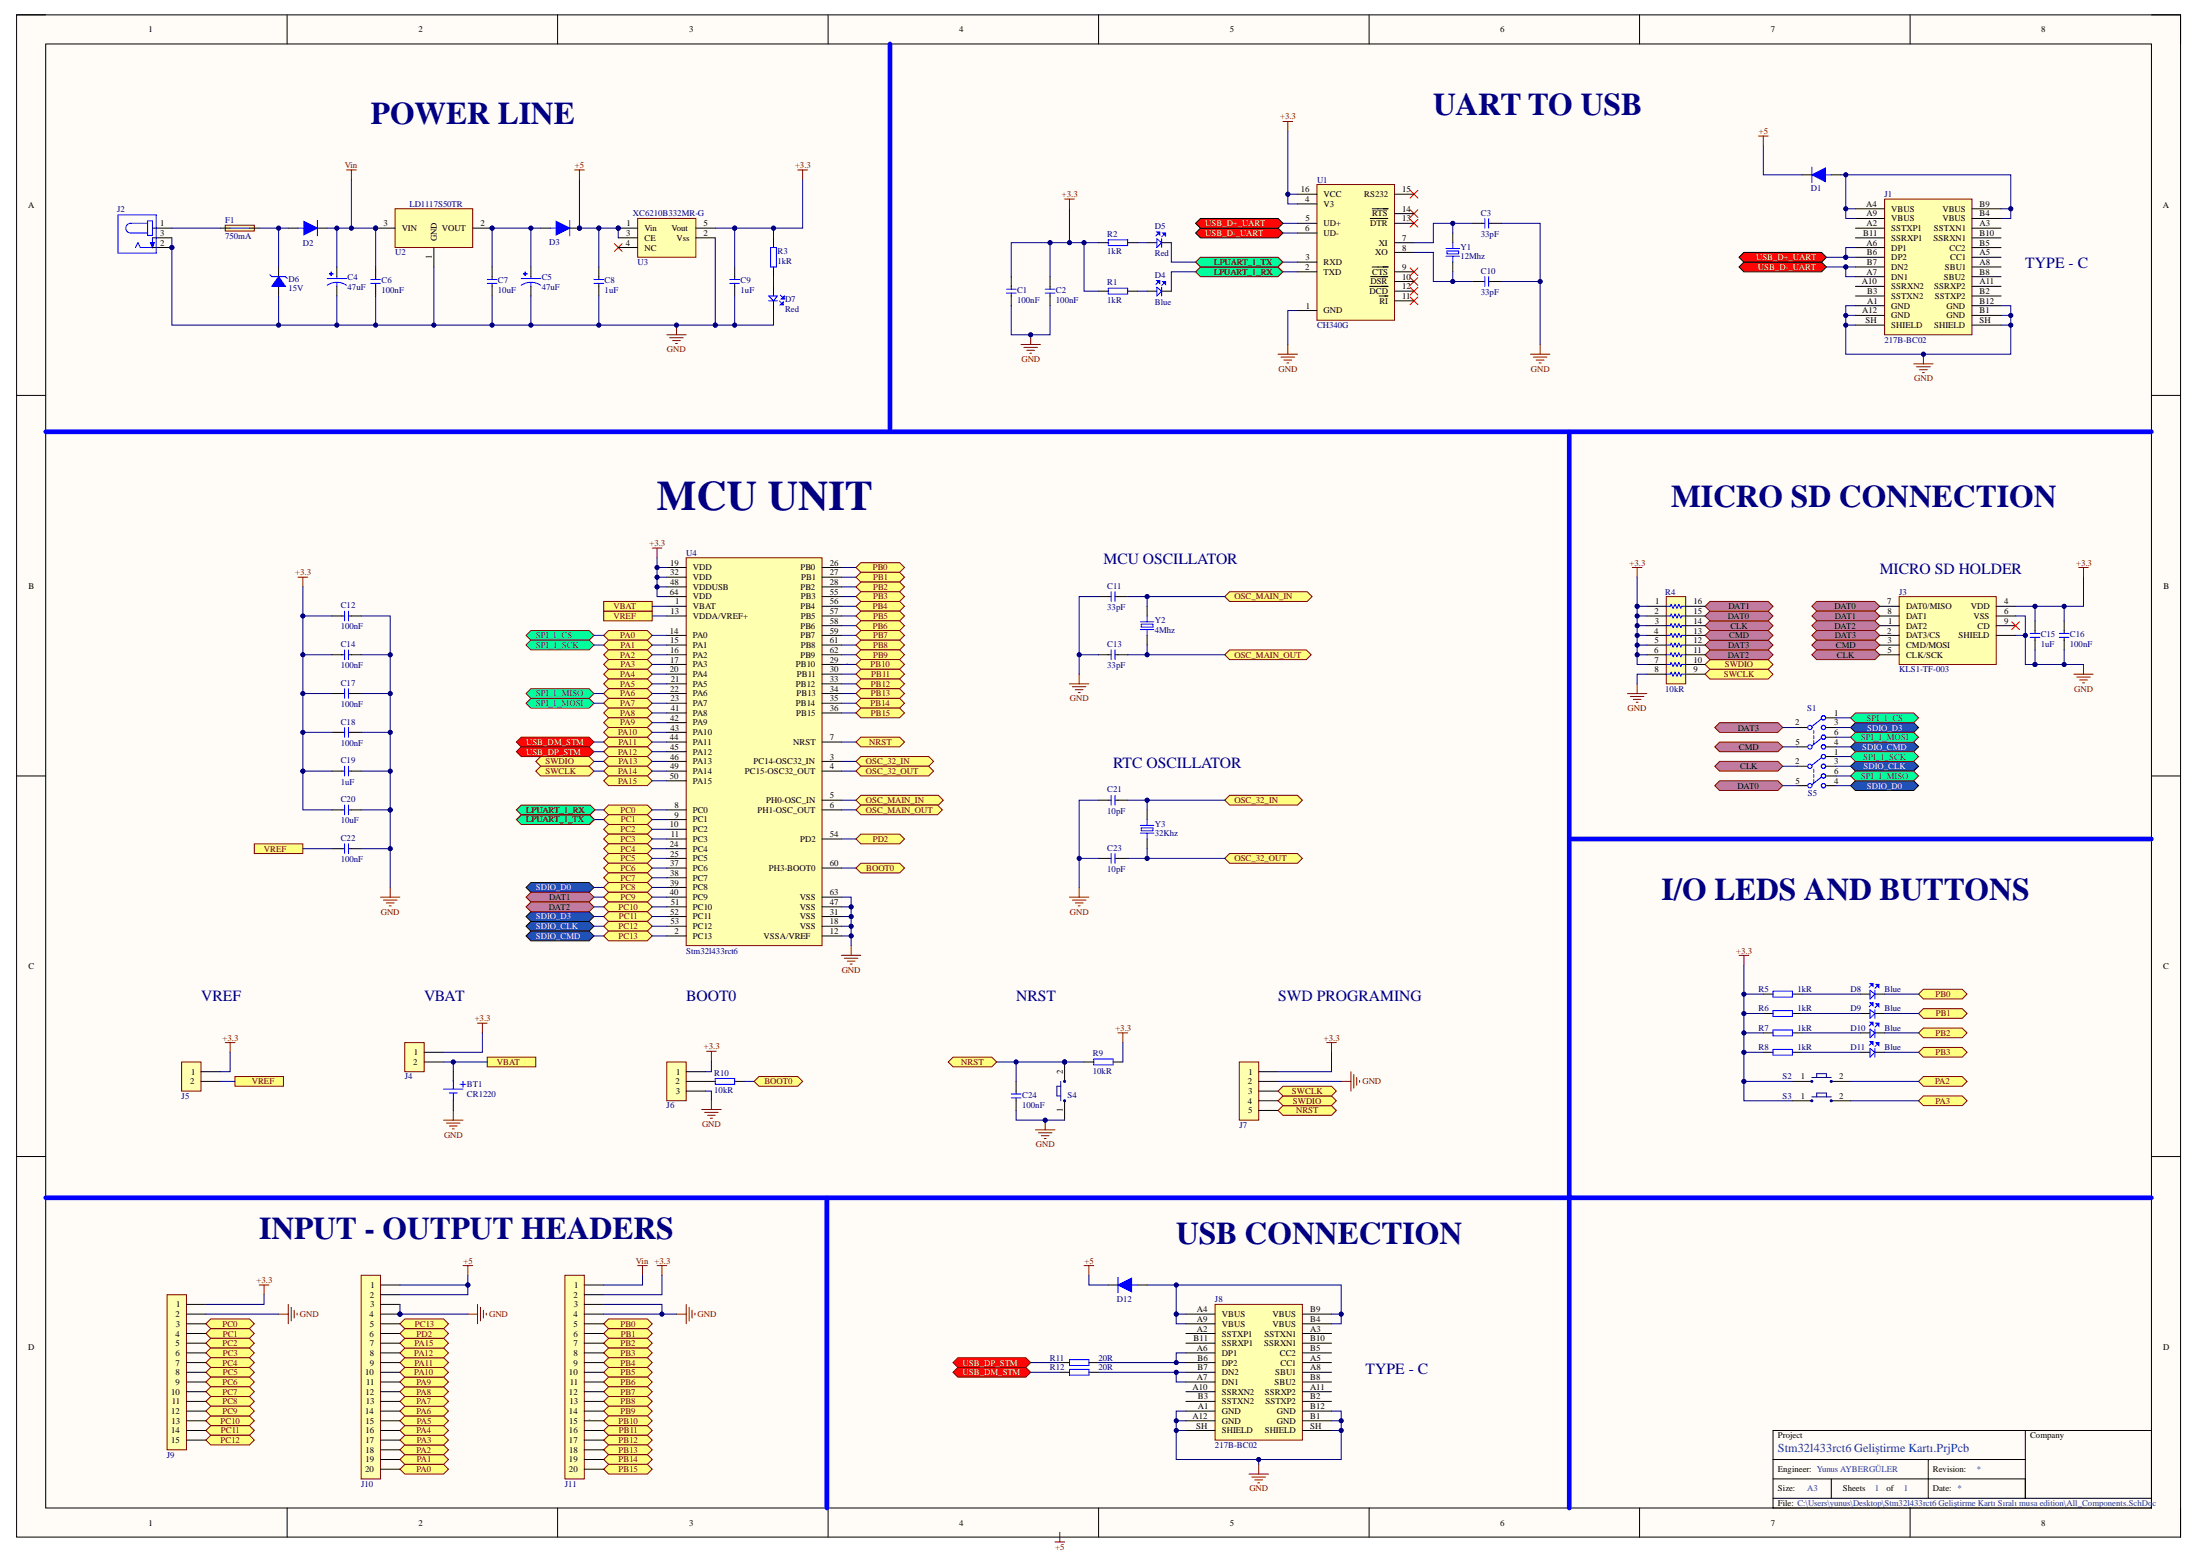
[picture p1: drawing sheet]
# Altium project Stm32l433rct6 Geliştirme Kartı.PrjPcb
1 sheet, 73 parts. Net scope: global (net labels, ports and power ports of the same name join across sheets).
Board file: MyPCB.PcbDoc

## Sheet All_Components.SchDoc
size A2; Engineer: Yunus AYBERGÜLER; SheetNumber: 1; SheetTotal: 1; ENG_APP_DATE: --/--/--; DSN_APP_DATE: --/--/--; CHK_APP_DATE: --/--/--

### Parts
BT1  Package: CR1220  [BATTERY HOLDER CR1220]  (hidden comment: L-KLS5-CR1220-011-R)
C1  Capaticance: 100nF  [CAP 0603]  (hidden comment: CC0603JRX7R9BB104)
C2  Capaticance: 100nF  [CAP 0603]  (hidden comment: CC0603JRX7R9BB104)
C3  Capaticance: 33pF  [CAP 0603]  (hidden comment: CC0603JRNPO9BN330)
C4  Capaticance: 47uF  [SMD,D4xL5.8mm]  (hidden comment: EEEFK1C470SR)
C5  Capaticance: 47uF  [SMD,D4xL5.8mm]  (hidden comment: EEEFK1C470SR)
C6  Capaticance: 100nF  [CAP 0603]  (hidden comment: CC0603JRX7R9BB104)
C7  Capaticance: 10uF  [CAP 0603]  (hidden comment: CL10A106KO8NQNC)
C8  Capaticance: 1uF  [CAP 0603]  (hidden comment: CL10A105KA8NNNC)
C9  Capaticance: 1uF  [CAP 0603]  (hidden comment: CL10A105KA8NNNC)
C10  Capaticance: 33pF  [CAP 0603]  (hidden comment: CC0603JRNPO9BN330)
C11  Capaticance: 33pF  [CAP 0603]  (hidden comment: CC0603JRNPO9BN330)
C12  Capaticance: 100nF  [CAP 0603]  (hidden comment: CC0603JRX7R9BB104)
C13  Capaticance: 33pF  [CAP 0603]  (hidden comment: CC0603JRNPO9BN330)
C14  Capaticance: 100nF  [CAP 0603]  (hidden comment: CC0603JRX7R9BB104)
C15  Capaticance: 1uF  [CAP 0603]  (hidden comment: CL10A105KA8NNNC)
C16  Capaticance: 100nF  [CAP 0603]  (hidden comment: CC0603JRX7R9BB104)
C17  Capaticance: 100nF  [CAP 0603]  (hidden comment: CC0603JRX7R9BB104)
C18  Capaticance: 100nF  [CAP 0603]  (hidden comment: CC0603JRX7R9BB104)
C19  Capaticance: 1uF  [CAP 0603]  (hidden comment: CL10A105KA8NNNC)
C20  Capaticance: 10uF  [CAP 0603]  (hidden comment: CL10A106KO8NQNC)
C21  Capaticance: 10pF  [CAP 0603]  (hidden comment: CC0603FRNPO9BN100)
C22  Capaticance: 100nF  [CAP 0603]  (hidden comment: CC0603JRX7R9BB104)
C23  Capaticance: 10pF  [CAP 0603]  (hidden comment: CC0603FRNPO9BN100)
C24  Capaticance: 100nF  [CAP 0603]  (hidden comment: CC0603JRX7R9BB104)
D1  1N5819HW-7-F  [SOD-123]  (value not drawn)
D2  1N5819HW-7-F  [SOD-123]  (value not drawn)
D3  1N5819HW-7-F  [SOD-123]  (value not drawn)
D4  Color: Blue  [LED_0603]  (hidden comment: NCD0603B1)
D5  Color: Red  [LED_0603]  (hidden comment: NCD0603R1)
D6  Voltage: 15V  [DO214AC (SMA)]  (hidden comment: SMAJ15A)
D7  Color: Red  [LED_0603]  (hidden comment: NCD0603R1)
D8  Color: Blue  [LED_0603]  (hidden comment: NCD0603B1)
D9  Color: Blue  [LED_0603]  (hidden comment: NCD0603B1)
D10  Color: Blue  [LED_0603]  (hidden comment: NCD0603B1)
D11  Color: Blue  [LED_0603]  (hidden comment: NCD0603B1)
D12  1N5819HW-7-F  [SOD-123]  (value not drawn)
F1  Current: 750mA  [PTC_1812]  (hidden comment: FSMD075-33R)
J1  217B-BC02  [USB TYPE C]
J2  L-KLS1-TDC-001-2.0-T  [POWER JACK SMD]  (value not drawn)
J3  KLS1-TF-003  [Micro_SD_Card]
J4  Header_Male_2_PIN(1X2)  [HEADER_MALE_2_PIN(1X2)]  (value not drawn)
J5  Header_Male_2_PIN(1X2)  [HEADER_MALE_2_PIN(1X2)]  (value not drawn)
J6  Header_Male_3_PIN(1X3)  [HEADER_MALE_3_PIN(1X3)]  (value not drawn)
J7  Header_Male_5_PIN(1X5)  [HEADER_MALE_5_PIN(1X5)]  (value not drawn)
J8  217B-BC02  [USB TYPE C]
J9  Header_Female_15_PIN(1X15)  [HEADER_FEMALE_15_PIN(1X15)]  (value not drawn)
J10  Header_Female_20_PIN(1X20)  [HEADER_FEMALE_20_PIN(1X20)]  (value not drawn)
J11  Header_Female_20_PIN(1X20)  [HEADER_FEMALE_20_PIN(1X20)]  (value not drawn)
R1  Resistance: 1kR  [RES 0603]  (hidden comment: AC0603FR-071KL)
R2  Resistance: 1kR  [RES 0603]  (hidden comment: AC0603FR-071KL)
R3  Resistance: 1kR  [RES 0603]  (hidden comment: AC0603FR-071KL)
R4  Resistance: 10kR  [Res Array 16p8]  (hidden comment: 16P8WGJ0103T4E)
R5  Resistance: 1kR  [RES 0603]  (hidden comment: AC0603FR-071KL)
R6  Resistance: 1kR  [RES 0603]  (hidden comment: AC0603FR-071KL)
R7  Resistance: 1kR  [RES 0603]  (hidden comment: AC0603FR-071KL)
R8  Resistance: 1kR  [RES 0603]  (hidden comment: AC0603FR-071KL)
R9  Resistance: 10kR  [RES 0603]  (hidden comment: RC0603FR-0710KL)
R10  Resistance: 10kR  [RES 0603]  (hidden comment: RC0603FR-0710KL)
R11  Resistance: 20R  [RES 0603]  (hidden comment: RC0603FR-0720RL)
R12  Resistance: 20R  [RES 0603]  (hidden comment: RC0603FR-0720RL)
S1  JS202011JCQN  [Switch Slide DPDT]  (value not drawn)
S2  DTSM-61S-V-T/R  [SWITCH TACT 6.00x6.00 4.30mm]  (value not drawn)
S3  DTSM-61S-V-T/R  [SWITCH TACT 6.00x6.00 4.30mm]  (value not drawn)
S4  DTSM-61S-V-T/R  [SWITCH TACT 6.00x6.00 4.30mm]  (value not drawn)
S5  JS202011JCQN  [Switch Slide DPDT]  (value not drawn)
U1  CH340G  [SOIC16N]
U2  LD1117S50TR  [SOT-223]
U3  XC6210B332MR-G  [SOT-25]
U4  Stm32l433rct6  [LQFP 64 - (10 x 10)]
Y1  Frequency: 12Mhz  [HC-49S-SMD]  (hidden comment: AS-12.000-18-SMD-TR)
Y2  Frequency: 4Mhz  [HC-49S-SMD]  (hidden comment: AS-4.000-16-SMD-TR)
Y3  Frequency: 32Khz  [SMD3215-2P]  (hidden comment: RT3215-32.768-6-EXT-TR)

### Ports
BOOT0 (bidir, see All_Components[3C]), BOOT0 (bidir, see All_Components[4C]), CLK (bidir, see All_Components[7B]), CMD (bidir, see All_Components[7B]), DAT0 (bidir, see All_Components[7B]), DAT0 (bidir, see All_Components[7B], All_Components[7C]), DAT1 (bidir, see All_Components[2C], All_Components[7B]), DAT1 (bidir, see All_Components[7B]), DAT2 (bidir, see All_Components[2C], All_Components[7B]), DAT2 (bidir, see All_Components[7B]), DAT3 (bidir, see All_Components[7B]), LPUART_1_RX (bidir, see All_Components[2C]), LPUART_1_RX (bidir, see All_Components[5A]), LPUART_1_TX (bidir, see All_Components[2C]), LPUART_1_TX (bidir, see All_Components[5A]), NRST (bidir, see All_Components[4B], All_Components[4C]), NRST (bidir, see All_Components[4B], All_Components[5C]), NRST (bidir, see All_Components[4C], All_Components[5C]), OSC_32_IN (bidir, see All_Components[4B]), OSC_32_IN (bidir, see All_Components[5C]), OSC_32_OUT (bidir, see All_Components[4B]), OSC_32_OUT (bidir, see All_Components[5C]), OSC_MAIN_IN (bidir, see All_Components[4C]), OSC_MAIN_IN (bidir, see All_Components[5B]), OSC_MAIN_OUT (bidir, see All_Components[4C]), OSC_MAIN_OUT (bidir, see All_Components[5B]), PA0 (bidir, see All_Components[2D]), PA0 (bidir, see All_Components[3B]), PA1 (bidir, see All_Components[2D]), PA1 (bidir, see All_Components[3B]), PA2 (bidir, see All_Components[2D], All_Components[3B]), PA2 (bidir, see All_Components[2D], All_Components[8C]), PA2 (bidir, see All_Components[3B], All_Components[8C]), PA3 (bidir, see All_Components[2D], All_Components[3B]), PA3 (bidir, see All_Components[2D], All_Components[8C]), PA3 (bidir, see All_Components[3B], All_Components[8C]), PA4 (bidir, see All_Components[2D]), PA4 (bidir, see All_Components[3B]), PA5 (bidir, see All_Components[2D]), PA5 (bidir, see All_Components[3B]), PA6 (bidir, see All_Components[2D]), PA6 (bidir, see All_Components[3B]), PA7 (bidir, see All_Components[2D]), PA7 (bidir, see All_Components[3B]), PA8 (bidir, see All_Components[2D]), PA8 (bidir, see All_Components[3B]), PA9 (bidir, see All_Components[2D]), PA9 (bidir, see All_Components[3B]), PA10 (bidir, see All_Components[2D]), PA10 (bidir, see All_Components[3B]), PA11 (bidir, see All_Components[2D]), PA11 (bidir, see All_Components[3B]), PA12 (bidir, see All_Components[2D]), PA12 (bidir, see All_Components[3B]), PA13 (bidir), PA14 (bidir), PA15 (bidir, see All_Components[2D]), PA15 (bidir, see All_Components[3C]), PB0 (bidir, see All_Components[3D], All_Components[4B]), PB0 (bidir, see All_Components[3D], All_Components[8C]), PB0 (bidir, see All_Components[4B], All_Components[8C]), PB1 (bidir, see All_Components[3D], All_Components[4B]), PB1 (bidir, see All_Components[3D], All_Components[8C]), PB1 (bidir, see All_Components[4B], All_Components[8C]), PB2 (bidir, see All_Components[3D], All_Components[4B]), PB2 (bidir, see All_Components[3D], All_Components[8C]), PB2 (bidir, see All_Components[4B], All_Components[8C]), PB3 (bidir, see All_Components[3D], All_Components[4B]), PB3 (bidir, see All_Components[3D], All_Components[8C]), PB3 (bidir, see All_Components[4B], All_Components[8C]), PB4 (bidir, see All_Components[3D]), PB4 (bidir, see All_Components[4B]), PB5 (bidir, see All_Components[3D]), PB5 (bidir, see All_Components[4B]), PB6 (bidir, see All_Components[3D]), PB6 (bidir, see All_Components[4B]), PB7 (bidir, see All_Components[3D]), PB7 (bidir, see All_Components[4B]), PB8 (bidir, see All_Components[3D]), PB8 (bidir, see All_Components[4B]), PB9 (bidir, see All_Components[3D]), PB9 (bidir, see All_Components[4B]), PB10 (bidir, see All_Components[3D]), PB10 (bidir, see All_Components[4B]), PB11 (bidir, see All_Components[3D]), PB11 (bidir, see All_Components[4B]), PB12 (bidir, see All_Components[3D]), PB12 (bidir, see All_Components[4B]), PB13 (bidir, see All_Components[3D]), PB13 (bidir, see All_Components[4B]), PB14 (bidir, see All_Components[3D]), PB14 (bidir, see All_Components[4B]), PB15 (bidir, see All_Components[3D]), PB15 (bidir, see All_Components[4B]), PC0 (bidir, see All_Components[1D]), PC0 (bidir, see All_Components[3C]), PC1 (bidir, see All_Components[1D]), PC1 (bidir, see All_Components[3C]), PC2 (bidir, see All_Components[1D]), PC2 (bidir, see All_Components[3C]), PC3 (bidir, see All_Components[1D]), PC3 (bidir, see All_Components[3C]), PC4 (bidir, see All_Components[1D]), PC4 (bidir, see All_Components[3C]), PC5 (bidir, see All_Components[1D]), PC5 (bidir, see All_Components[3C]), PC6 (bidir, see All_Components[1D]), PC6 (bidir, see All_Components[3C]), PC7 (bidir, see All_Components[1D]), PC7 (bidir, see All_Components[3C]), PC8 (bidir, see All_Components[1D]), PC8 (bidir, see All_Components[3C]), PC9 (bidir, see All_Components[1D]), PC9 (bidir, see All_Components[3C]), PC10 (bidir, see All_Components[1D]), PC10 (bidir, see All_Components[3C]), PC11 (bidir, see All_Components[1D]), PC11 (bidir, see All_Components[3C]), PC12 (bidir, see All_Components[1D]), PC12 (bidir, see All_Components[3C]), PC13 (bidir, see All_Components[2D]), PC13 (bidir, see All_Components[3C]), PD2 (bidir, see All_Components[2D]), PD2 (bidir, see All_Components[4C]), SDIO_CLK (bidir, see All_Components[2C]), SDIO_CLK (bidir, see All_Components[7B]), SDIO_CMD (bidir, see All_Components[2C]), SDIO_CMD (bidir, see All_Components[7B]), SDIO_D0 (bidir, see All_Components[2C]), SDIO_D0 (bidir, see All_Components[7C]), SDIO_D3 (bidir, see All_Components[2C]), SDIO_D3 (bidir, see All_Components[7B]), SPI_1_CS (bidir, see All_Components[2B]), SPI_1_CS (bidir, see All_Components[7B]), SPI_1_MISO (bidir, see All_Components[2B]), SPI_1_MISO (bidir, see All_Components[7C]), SPI_1_MOSI (bidir, see All_Components[2B]), SPI_1_MOSI (bidir, see All_Components[7B]), SPI_1_SCK (bidir, see All_Components[2B]), SPI_1_SCK (bidir, see All_Components[7B]), SWCLK (bidir, see All_Components[2B], All_Components[5C]), SWCLK (bidir, see All_Components[2B], All_Components[7B]), SWCLK (bidir, see All_Components[5C], All_Components[7B]), SWDIO (bidir, see All_Components[2B], All_Components[5C]), SWDIO (bidir, see All_Components[2B], All_Components[7B]), SWDIO (bidir, see All_Components[5C], All_Components[7B]), USB_D+_UART (bidir, see All_Components[5A]), USB_D+_UART (bidir, see All_Components[7A]), USB_D-_UART (bidir, see All_Components[5A]), USB_D-_UART (bidir, see All_Components[7A]), USB_DM_STM (bidir, see All_Components[2B]), USB_DM_STM (bidir, see All_Components[4D]), USB_DP_STM (bidir, see All_Components[2B]), USB_DP_STM (bidir, see All_Components[4D]), VBAT (see All_Components[2C]), VBAT (see All_Components[3B]), VREF (see All_Components[1C]), VREF (see All_Components[1C], All_Components[3B])

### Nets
+3.3: C1.2 C2.2 C9.2 C12.1 C14.1 C15.2 C16.2 C17.1 C18.1 C19.1 C20.1 J3.4(VDD) J4.1 J5.1 J6.1 J7.1 J9.1 J11.2 R1.2 R2.2 R3.2 R4.1 R4.2 R4.3 R4.4 R4.5 R4.6 R4.7 R5.1 R6.1 R7.1 R8.1 R9.2 S2.1 S3.1 U1.4(V3) U1.16(VCC) U3.5(Vout) U4.19(VDD) U4.32(VDD) U4.48(VDDUSB) U4.64(VDD)
+5: C8.2 D1.C(CA) D3.C(CA) D12.C(CA) J10.1 J10.2 U3.1(Vin) U3.3(CE)
GND: BT1.N C1.1 C2.1 C3.2 C4.2 C5.2 C6.1 C7.1 C8.1 C9.1 C10.2 C11.1 C12.2 C13.1 C14.2 C15.1 C16.1 C17.2 C18.2 C19.2 C20.2 C21.1 C22.2 C23.1 C24.1 D6.1(A) D7.C J1.A1(GND) J1.A12(GND) J1.B1(GND) J1.B12(GND) J1.SH(SHIELD) J2.2 J2.3 J3.6(VSS) J3.SH(SHIELD) J6.3 J7.2 J8.A1(GND) J8.A12(GND) J8.B1(GND) J8.B12(GND) J8.SH(SHIELD) J9.2 J10.3 J10.4 J11.3 J11.4 R4.8 S4.1 U1.1(GND) U2.1(GND) U3.2(Vss) U4.12(VSSA/VREF) U4.18(VSS) U4.31(VSS) U4.47(VSS) U4.63(VSS)
Vin: C4.1 C6.2 D2.C(CA) J11.1 U2.3(VIN)
PB10: J11.15 U4.29(PB10) ; port PB10
NetBT1_P: BT1.P J4.2 U4.1(VBAT) ; port VBAT
NetC3_1: C3.1 U1.7(XI) Y1.2
NetC5_1: C5.1 C7.2 D3.A(AN) U2.2(VOUT)
NetC10_1: C10.1 U1.8(XO) Y1.1
NetC11_2: C11.2 U4.5(PH0-OSC_IN) Y2.2 ; port OSC_MAIN_IN
NetC13_2: C13.2 U4.6(PH1-OSC_OUT) Y2.1 ; port OSC_MAIN_OUT
NetC21_2: C21.2 U4.3(PC14-OSC32_IN) Y3.2 ; port OSC_32_IN
NetC22_1: C22.1 J5.2 U4.13(VDDA/VREF+) ; port VREF
NetC23_2: C23.2 U4.4(PC15-OSC32_OUT) Y3.1 ; port OSC_32_OUT
NetC24_2: C24.2 J7.5 R9.1 S4.2 U4.7(NRST) ; port NRST
NetD1_A: D1.A(AN) J1.A4(VBUS) J1.A9(VBUS) J1.B4(VBUS) J1.B9(VBUS)
NetD2_A: D2.A(AN) D6.2(K) F1.2
NetD4_A: D4.A R1.1
NetD4_C: D4.C J9.3 U1.2(TXD) U4.8(PC0) ; port PC0, port LPUART_1_RX
NetD5_A: D5.A R2.1
NetD5_C: D5.C J9.4 U1.3(RXD) U4.9(PC1) ; port PC1, port LPUART_1_TX
NetD7_A: D7.A R3.1
NetD8_A: D8.A R5.2
NetD8_C: D8.C J11.5 U4.26(PB0) ; port PB0
NetD9_A: D9.A R6.2
NetD9_C: D9.C J11.6 U4.27(PB1) ; port PB1
NetD10_A: D10.A R7.2
NetD10_C: D10.C J11.7 U4.28(PB2) ; port PB2
NetD11_A: D11.A R8.2
NetD11_C: D11.C J11.8 U4.55(PB3) ; port PB3
NetD12_A: D12.A(AN) J8.A4(VBUS) J8.A9(VBUS) J8.B4(VBUS) J8.B9(VBUS)
NetF1_1: F1.1 J2.1
NetJ1_A6: J1.A6(DP1) J1.B6(DP2) U1.5(UD+) ; port USB_D+_UART
NetJ1_A7: J1.A7(DN1) J1.B7(DN2) U1.6(UD-) ; port USB_D-_UART
NetJ3_1: J3.1(DAT2) J9.13 R4.11 U4.51(PC10) ; port PC10, port DAT2
NetJ3_2: J3.2(DAT3/CS) R4.12 S1.2 ; port DAT3
NetJ3_3: J3.3(CMD/MOSI) R4.13 S1.5 ; port CMD
NetJ3_5: J3.5(CLK/SCK) R4.14 S5.2 ; port CLK
NetJ3_7: J3.7(DAT0/MISO) R4.15 S5.5 ; port DAT0
NetJ3_8: J3.8(DAT1) J9.12 R4.16 U4.40(PC9) ; port PC9, port DAT1
NetJ6_2: J6.2 R10.1
NetJ7_3: J7.3 R4.9 U4.49(PA14) ; port PA14, port SWCLK
NetJ7_4: J7.4 R4.10 U4.46(PA13) ; port PA13, port SWDIO
NetJ8_A6: J8.A6(DP1) J8.B6(DP2) R11.2
NetJ8_A7: J8.A7(DN1) J8.B7(DN2) R12.2
NetJ9_5: J9.5 U4.10(PC2) ; port PC2
NetJ9_6: J9.6 U4.11(PC3) ; port PC3
NetJ9_7: J9.7 U4.24(PC4) ; port PC4
NetJ9_8: J9.8 U4.25(PC5) ; port PC5
NetJ9_9: J9.9 U4.37(PC6) ; port PC6
NetJ9_10: J9.10 U4.38(PC7) ; port PC7
NetJ9_11: J9.11 S5.4 U4.39(PC8) ; port PC8, port SDIO_D0
NetJ9_14: J9.14 S1.3 U4.52(PC11) ; port PC11, port SDIO_D3
NetJ9_15: J9.15 S5.3 U4.53(PC12) ; port PC12, port SDIO_CLK
NetJ10_5: J10.5 S1.4 U4.2(PC13) ; port PC13, port SDIO_CMD
NetJ10_6: J10.6 U4.54(PD2) ; port PD2
NetJ10_7: J10.7 U4.50(PA15) ; port PA15
NetJ10_8: J10.8 R11.1 U4.45(PA12) ; port PA12, port USB_DP_STM
NetJ10_9: J10.9 R12.1 U4.44(PA11) ; port PA11, port USB_DM_STM
NetJ10_10: J10.10 U4.43(PA10) ; port PA10
NetJ10_11: J10.11 U4.42(PA9) ; port PA9
NetJ10_12: J10.12 U4.41(PA8) ; port PA8
NetJ10_13: J10.13 S1.6 U4.23(PA7) ; port PA7, port SPI_1_MOSI
NetJ10_14: J10.14 S5.6 U4.22(PA6) ; port PA6, port SPI_1_MISO
NetJ10_15: J10.15 U4.21(PA5) ; port PA5
NetJ10_16: J10.16 U4.20(PA4) ; port PA4
NetJ10_17: J10.17 S3.2 U4.17(PA3) ; port PA3
NetJ10_18: J10.18 S2.2 U4.16(PA2) ; port PA2
NetJ10_19: J10.19 S5.1 U4.15(PA1) ; port PA1, port SPI_1_SCK
NetJ10_20: J10.20 S1.1 U4.14(PA0) ; port PA0, port SPI_1_CS
NetJ11_9: J11.9 U4.56(PB4) ; port PB4
NetJ11_10: J11.10 U4.57(PB5) ; port PB5
NetJ11_11: J11.11 U4.58(PB6) ; port PB6
NetJ11_12: J11.12 U4.59(PB7) ; port PB7
NetJ11_13: J11.13 U4.61(PB8) ; port PB8
NetJ11_14: J11.14 U4.62(PB9) ; port PB9
NetJ11_16: J11.16 U4.30(PB11) ; port PB11
NetJ11_17: J11.17 U4.33(PB12) ; port PB12
NetJ11_18: J11.18 U4.34(PB13) ; port PB13
NetJ11_19: J11.19 U4.35(PB14) ; port PB14
NetJ11_20: J11.20 U4.36(PB15) ; port PB15
NetR10_2: R10.2 U4.60(PH3-BOOT0) ; port BOOT0

Not connected (* = marked no-connect by the designer): J1 A2(SSTXP1) A3(SSTXN1) A5(CC1) A8(SBU1) A10(SSRXN2) A11(SSRXP2) B2(SSTXP2) B3(SSTXN2) B5(CC2) B8(SBU2) B10(SSRXN1) B11(SSRXP1); J3 9(CD)*; J8 A2(SSTXP1) A3(SSTXN1) A5(CC1) A8(SBU1) A10(SSRXN2) A11(SSRXP2) B2(SSTXP2) B3(SSTXN2) B5(CC2) B8(SBU2) B10(SSRXN1) B11(SSRXP1); U1 9(~{CTS})* 10(~{DSR})* 11(~{RI})* 12(~{DCD})* 13(~{DTR})* 14(~{RTS})* 15(RS232)*; U3 4(NC)*

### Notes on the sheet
- POWER LINE
- UART TO USB
- TYPE - C
- MCU UNIT
- MICRO SD CONNECTION
- (near C11) MCU OSCILLATOR
- (near J3) MICRO SD HOLDER
- (near C21) RTC OSCILLATOR
- I/O LEDS AND BUTTONS
- VREF
- VBAT
- BOOT0
- NRST
- SWD PROGRAMING
- INPUT - OUTPUT HEADERS
- USB CONNECTION
- Labels drawn without touching a wire or pin: +5, PB10
